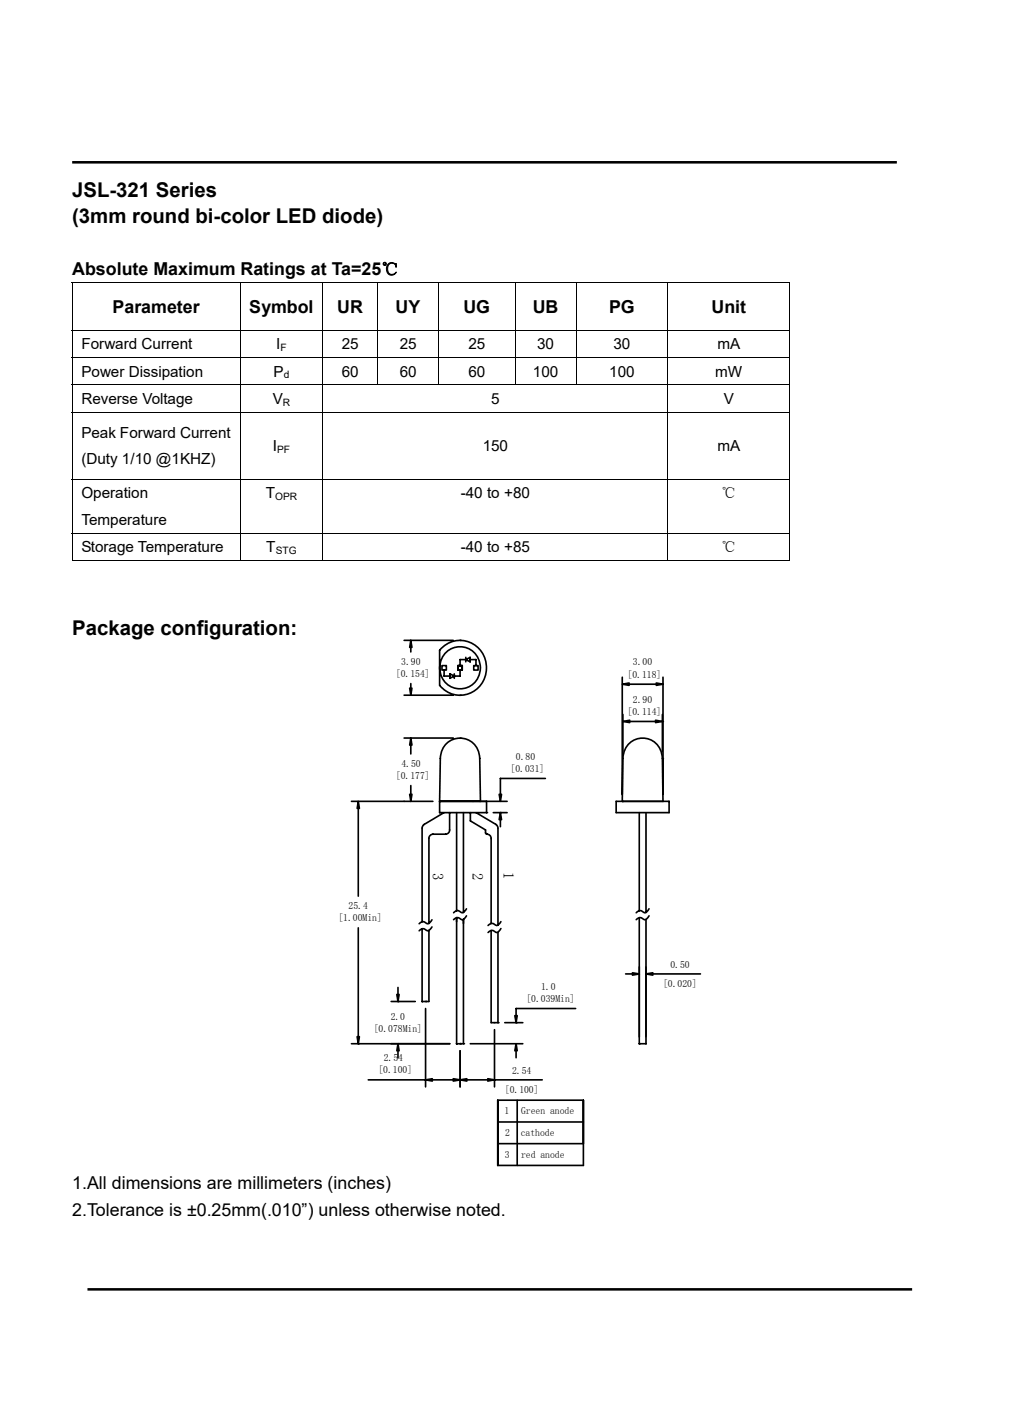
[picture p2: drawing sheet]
<svg xmlns="http://www.w3.org/2000/svg" width="210mm" height="297mm" viewBox="0 0 210 297" stroke-linecap="round" stroke-linejoin="round" font-family="sans-serif">
<path d="M15 33.8h171.5M18.2 268.2h171.4" fill="none" stroke="#000" stroke-width=".53"/>
<g fill="none" stroke="#000" stroke-width=".34">
<path d="M84 133.2h10.2M85.4 134.7v.9M85.4 133.2l.2 1.5h-.4zM91.4 135.3a5.6 5.6 0 0 1 7.3-1.2 5.6 5.6 0 0 1 2 7.1 5.4 5.4 0 0 1-9.3 1.4zM91.9 138.5h.9v.9h-.9zM92.3 139.4v1.2h1.2M92.5 136a4.2 4.2 0 0 1 5.3-.9 4.2 4.2 0 0 1 1.9 5 4.2 4.2 0 0 1-5.3 3 4.2 4.2 0 0 1-2.8-5.3l.3-1zM95.2 138.5h.9v.9h-.9zM95.7 139.4v1.2h-1.3M95.7 133.2h.1M96.8 137.2h-1.1v1.3M96.8 137.2l.9-.5v1z"/>
<path d="M96.8 136.7v1M97.7 137.2h1.3v1.3M98.5 138.5h.9v.9h-.9zM84 144.6h10.2M84 153.5h10.2M85.2 143.2h.4l-.2 1.4zM85.4 142.2v1M85.4 153.5l.2 1.5h-.4zM85.4 155v1.8M93.5 140.2l.9 .4-.9 .5zM94.4 140.2v.9M95.7 153.5h.1"/>
<path d="M95.7 144.6h.1M129.4 142.3l1.4-.2v.5zM129.4 140.9v24.3M129.5 157.8h.1M129.5 157.8l-.1 8.9M129.5 148.6v7.7M129.5 150.1l1.4-.3v.5zM129.5 157.8a4.1 4.1 0 0 1 4.1-4.3 4.1 4.1 0 0 1 4.1 4.3M130.8 142.3h5.6M130.9 150.1h5.4M136.3 149.8l1.4 .3-1.4 .2zM136.4 142.1l1.4 .2-1.4 .3z"/>
<path d="M137.7 157.8h.1M137.7 150.1h.1M137.7 157.8l.1 8.9M137.7 148.6v7.7M137.8 140.9v24.3M137.8 142.3h.1M73.1 166.7h16.9M74.5 168.1v18.3M74.5 166.7l.2 1.4h-.4zM85.2 165.2h.4l-.2 1.5zM85.4 163.4v1.8M91.4 166.7v2.3h9.8"/>
<path d="M91.4 166.7h14M91.4 166.7l.1-8.9a4.1 4.1 0 0 1 4.1-4.3 4.1 4.1 0 0 1 4.1 4.3l.2 8.9M92.3 169l-4.1 2.5-.4 .4v19.8M93.5 169v3.6a.86 .86 0 0 1-.9 .9h-2.6a.86 .86 0 0 0-.8 .9v17.7M94.9 169v20.4M96.4 169v20.8M97.8 169v1.8l3.1 1.8 .1 .8 .2 .1M99 169l4.1 2.5 .4 .8v20.1M101.2 169h.1M101.2 166.7v2.3M101.2 173.5h.1M101.3 173.5a.86 .86 0 0 1 .8 .9v17.7"/>
<path d="M102.6 169h2.8M103.8 165.2h.5l-.3 1.5zM104 169l.3 1.5h-.5zM104 169h.1M104 170.5v1.5M113.4 161.9h-9.4v3.3M128.1 166.7h11v2.3h-11zM129.4 166.7h.1M132.9 169v20.4M134.3 169v20.8M74.5 193v22.6M87.8 193.2v15.1h1.4v-14.8"/>
<path d="M89.8 191.3l-.7 .8h-.5a.94 .94 0 0 0-1.5 .1M89.8 192.8l-.7 .8-.5-.1a.88 .88 0 0 0-1-.2l-.5 .3M94.9 190.9v26.2h1.5M96.4 191.2v25.9M97 190.5l-.7 .8-.5-.1a.9 .9 0 0 0-1-.2l-.5 .3M97 189l-.7 .8h-.5a.88 .88 0 0 0-1.1-.3l-.4 .4M102.1 193.5v19.2M103.5 193.9v18.8M104.1 191.7l-.6 .8-.5-.1a.96 .96 0 0 0-1.5 .1M104.1 193.1l-.6 .8h-.5a.97 .97 0 0 0-1.5 .1M132.9 190.9v26.2M134.3 191.2v25.9h-1.4"/>
<path d="M134.9 189l-.6 .8h-.5a.89 .89 0 0 0-1.1-.3l-.4 .4M134.9 190.5l-.6 .8-.5-.1a.96 .96 0 0 0-1.5 .1M73.1 217.1h20.4M74.3 215.6h.4l-.2 1.5zM74.5 217.1h.1M81.3 208.3h5M82.5 206.9h.5l-.3 1.4zM82.7 205.4v1.5M82.7 218.6v1.4M82.7 217.1l.3 1.5h-.5zM82.7 208.3h.1M88.5 208.3h.1"/>
<path d="M88.5 209.8v16.3M95.7 217.1h.1M95.7 218.6v7.5M96.4 217.1h.1M97.8 217.1h10.9M102.1 212.7h.1M102.1 212.7h1.4M102.8 214.2v11.9M103.5 212.7h.1M104.9 212.7h3.8M107 211.3h.5l-.2 1.4zM107.3 218.6v1.4"/>
<path d="M107.3 217.1l.2 1.5h-.5zM107.3 212.7h.1M119.7 209.8h-12.4v1.5M130.1 202.6h1.4M131.5 202.4l1.4 .2-1.4 .2zM132.9 217.1h.1M134.3 202.6l1.4-.2v.4zM134.3 202.6h.1M135.7 202.6h9.9M76.6 224.6h11.9M88.5 224.6l1.4-.2v.5zM89.9 224.6h4.3"/>
<path d="M94.2 224.4l1.5 .2-1.5 .3zM95.7 224.6h.1M95.7 224.6l1.3-.2v.5zM97 224.6h4.4M101.4 224.4l1.4 .2-1.4 .3zM102.8 224.6h9.9M103.5 237.9h17.8M103.5 233.4h17.8M103.5 228.9h17.8v13.5h-17.8zM107.5 228.9v13.5"/>
</g>
<g fill="#000">
<path d="M85.4 133.2l.2 1.5h-.4zM85.4 153.5l.2 1.5h-.4zM85.2 143.2h.4l-.2 1.4zM129.4 142.3l1.4-.2v.5zM129.5 150.1l1.4-.3v.5zM136.3 149.8l1.4 .3-1.4 .2zM136.4 142.1l1.4 .2-1.4 .3zM74.5 166.7l.2 1.4h-.4zM85.2 165.2h.4l-.2 1.5zM104 169l.3 1.5h-.5zM103.8 165.2h.5l-.3 1.5zM74.3 215.6h.4l-.2 1.5z"/>
<path d="M82.7 217.1l.3 1.5h-.5zM82.5 206.9h.5l-.3 1.4zM107.3 217.1l.2 1.5h-.5zM107 211.3h.5l-.2 1.4zM131.5 202.4l1.4 .2-1.4 .2zM134.3 202.6l1.4-.2v.4zM88.5 224.6l1.4-.2v.5zM94.2 224.4l1.5 .2-1.5 .3zM95.7 224.6l1.3-.2v.5zM101.4 224.4l1.4 .2-1.4 .3z"/>
</g>
<path d="M14.9 58.6h.2v.2h-.2zM164.1 58.6h.2v.2h-.2zM164.1 68.6h.2v.2h-.2zM164.1 74.3h.2v.1h-.2zM164.1 79.9h.2v.2h-.2zM164.1 85.6h.2v.2h-.2zM164.1 99.6h.2v.2h-.2zM164.1 110.8h.2v.2h-.2zM164.1 116.5h.2v.2h-.2z" fill="#000"/>
<g fill="none" stroke="#000" stroke-width=".21">
<path d="M14.9 58.7h149.2M15 58.8v9.8M49.9 58.8v9.8M67.1 58.8v9.8M78.5 58.8v9.8M91.2 58.8v9.8M107.1 58.8v9.8M119.8 58.8v9.8M138.8 58.8v9.8M164.2 58.8v9.8M14.9 68.7h149.2M15 68.8v5.5"/>
<path d="M15 74.4v5.5M49.9 68.8v5.5M49.9 74.4v5.5M67.1 68.8v5.5M67.1 74.4v5.5M78.5 68.8v5.5M78.5 74.4v5.5M91.2 68.8v5.5M91.2 74.4v5.5M107.1 68.8v5.5M107.1 74.4v5.5M119.8 68.8v5.5"/>
<path d="M119.8 74.4v5.5M138.8 68.8v5.5M138.8 74.4v5.5M164.1 74.4h-149.2M164.2 68.8v5.5M164.2 74.4v5.5M14.9 80h149.2M14.9 85.7h149.2M15 80.1v5.5M15 85.8v13.8M15 99.8v11M49.9 80.1v5.5"/>
<path d="M49.9 85.8v13.8M49.9 99.8v11M67.1 80.1v5.5M67.1 85.8v13.8M67.1 99.8v11M138.8 80.1v5.5M138.8 85.8v13.8M138.8 99.8v11M164.1 99.7h-149.2M164.2 80.1v5.5M164.2 85.8v13.8M164.2 99.8v11"/>
<path d="M14.9 116.6h34.9M15 111v5.7M49.9 111v5.7M50 116.6h17.1M67.1 111v5.7M67.2 116.6h71.5M138.8 111v5.7M138.9 116.6h25.2M164.1 110.9h-149.2M164.2 111v5.7"/>
</g>
<g font-size="4.2">
<text x="15" y="40.9">JSL-321 Series</text>
<text x="15" y="46.4">(3mm round bi-color LED diode)</text>
<text x="15" y="132">Package configuration:</text>
</g>
<g font-size="3.7">
<text x="15" y="57.3">Absolute Maximum Ratings at Ta=25℃</text>
<text x="23.4" y="65.1">Parameter</text>
<text x="51.8" y="65.1">Symbol</text>
<text x="70.1" y="65.1">UR</text>
<text x="82.3" y="65.1">UY</text>
<text x="96.4" y="65.1">UG</text>
<text x="110.8" y="65.1">UB</text>
<text x="126.6" y="65.1">PG</text>
<text x="147.9" y="65.1">Unit</text>
<text x="15" y="247.3">1.All dimensions are millimeters (inches)</text>
<text x="15" y="252.8">2.Tolerance is ±0.25mm(.010”) unless otherwise noted.</text>
</g>
<g font-size="3.2">
<text x="16.9" y="72.6">Forward Current</text>
<text x="57.4" y="72.6">I</text>
<text x="71.1" y="72.6">25</text>
<text x="83.1" y="72.6">25</text>
<text x="97.4" y="72.6">25</text>
<text x="111.7" y="72.6">30</text>
<text x="127.6" y="72.6">30</text>
<text x="149.1" y="72.6">mA</text>
<text x="16.9" y="78.3">Power Dissipation</text>
<text x="16.9" y="84">Reverse Voltage</text>
<text x="56.7" y="84">V</text>
<text x="56.9" y="78.3">P</text>
<text x="71.1" y="78.3">60</text>
<text x="83.1" y="78.3">60</text>
<text x="97.4" y="78.3">60</text>
<text x="102.1" y="84">5</text>
<text x="110.8" y="78.3">100</text>
<text x="126.7" y="78.3">100</text>
<text x="148.7" y="78.3">mW</text>
<text x="150.5" y="84">V</text>
<text x="16.9" y="91.1">Peak Forward Current</text>
<text x="56.7" y="93.8">I</text>
<text x="100.4" y="93.8">150</text>
<text x="149.1" y="93.8">mA</text>
<text x="16.9" y="96.6">(Duty 1/10 @1KHZ)</text>
<text x="16.9" y="103.7">Operation</text>
<text x="55.2" y="103.7">T</text>
<text x="95.8" y="103.7">-40 to +80</text>
<text x="149.9" y="103.7">℃</text>
<text x="16.9" y="109.2">Temperature</text>
<text x="16.9" y="114.9">Storage Temperature</text>
<text x="55.4" y="114.9">T</text>
<text x="95.8" y="114.9">-40 to +85</text>
<text x="149.9" y="114.8">℃</text>
</g>
<g font-size="3.1">
<text x="90" y="181.7" transform="rotate(90 90 181.7)">3</text>
<text x="98.3" y="181.7" transform="rotate(90 98.3 181.7)">2</text>
<text x="104.7" y="181.5" transform="rotate(90 104.7 181.5)">1</text>
</g>
<g font-size="2.1">
<text x="58.3" y="73">F</text>
<text x="59" y="78.7">d</text>
<text x="58.8" y="84.3">R</text>
<text x="57.6" y="94.2">PF</text>
<text x="57.2" y="104">OPR</text>
<text x="57.3" y="115.2">STG</text>
<text x="82.3" y="140.8">[0.154]</text>
<text x="83.4" y="138.3">3.90</text>
<text x="130.5" y="140.9">[0.118]</text>
<text x="131.6" y="138.4">3.00</text>
<text x="130.5" y="148.7">[0.114]</text>
<text x="131.6" y="146.1">2.90</text>
<text x="82.3" y="162">[0.177]</text>
<text x="83.4" y="159.5">4.50</text>
<text x="106.2" y="160.5">[0.031]</text>
<text x="107.3" y="158">0.80</text>
<text x="70.4" y="191.6">[1.00Min]</text>
<text x="72.5" y="189.1">25.4</text>
<text x="139.4" y="201.4">0.50</text>
<text x="109.4" y="208.4">[0.039Min]</text>
<text x="112.5" y="205.8">1.0</text>
<text x="137.9" y="205.3">[0.020]</text>
<text x="77.7" y="214.6">[0.078Min]</text>
<text x="81.2" y="212.1">2.0</text>
<text x="79.8" y="220.7">2.54</text>
<text x="78.7" y="223.2">[0.100]</text>
<text x="105" y="227.4">[0.100]</text>
<text x="106.4" y="223.5">2.54</text>
<text x="104.9" y="231.8">1</text>
<text x="108.4" y="231.8">Green anode</text>
<text x="105" y="236.3">2</text>
<text x="108.3" y="236.3">cathode</text>
<text x="105" y="240.8">3</text>
<text x="108.3" y="240.9">red anode</text>
</g>
</svg>
